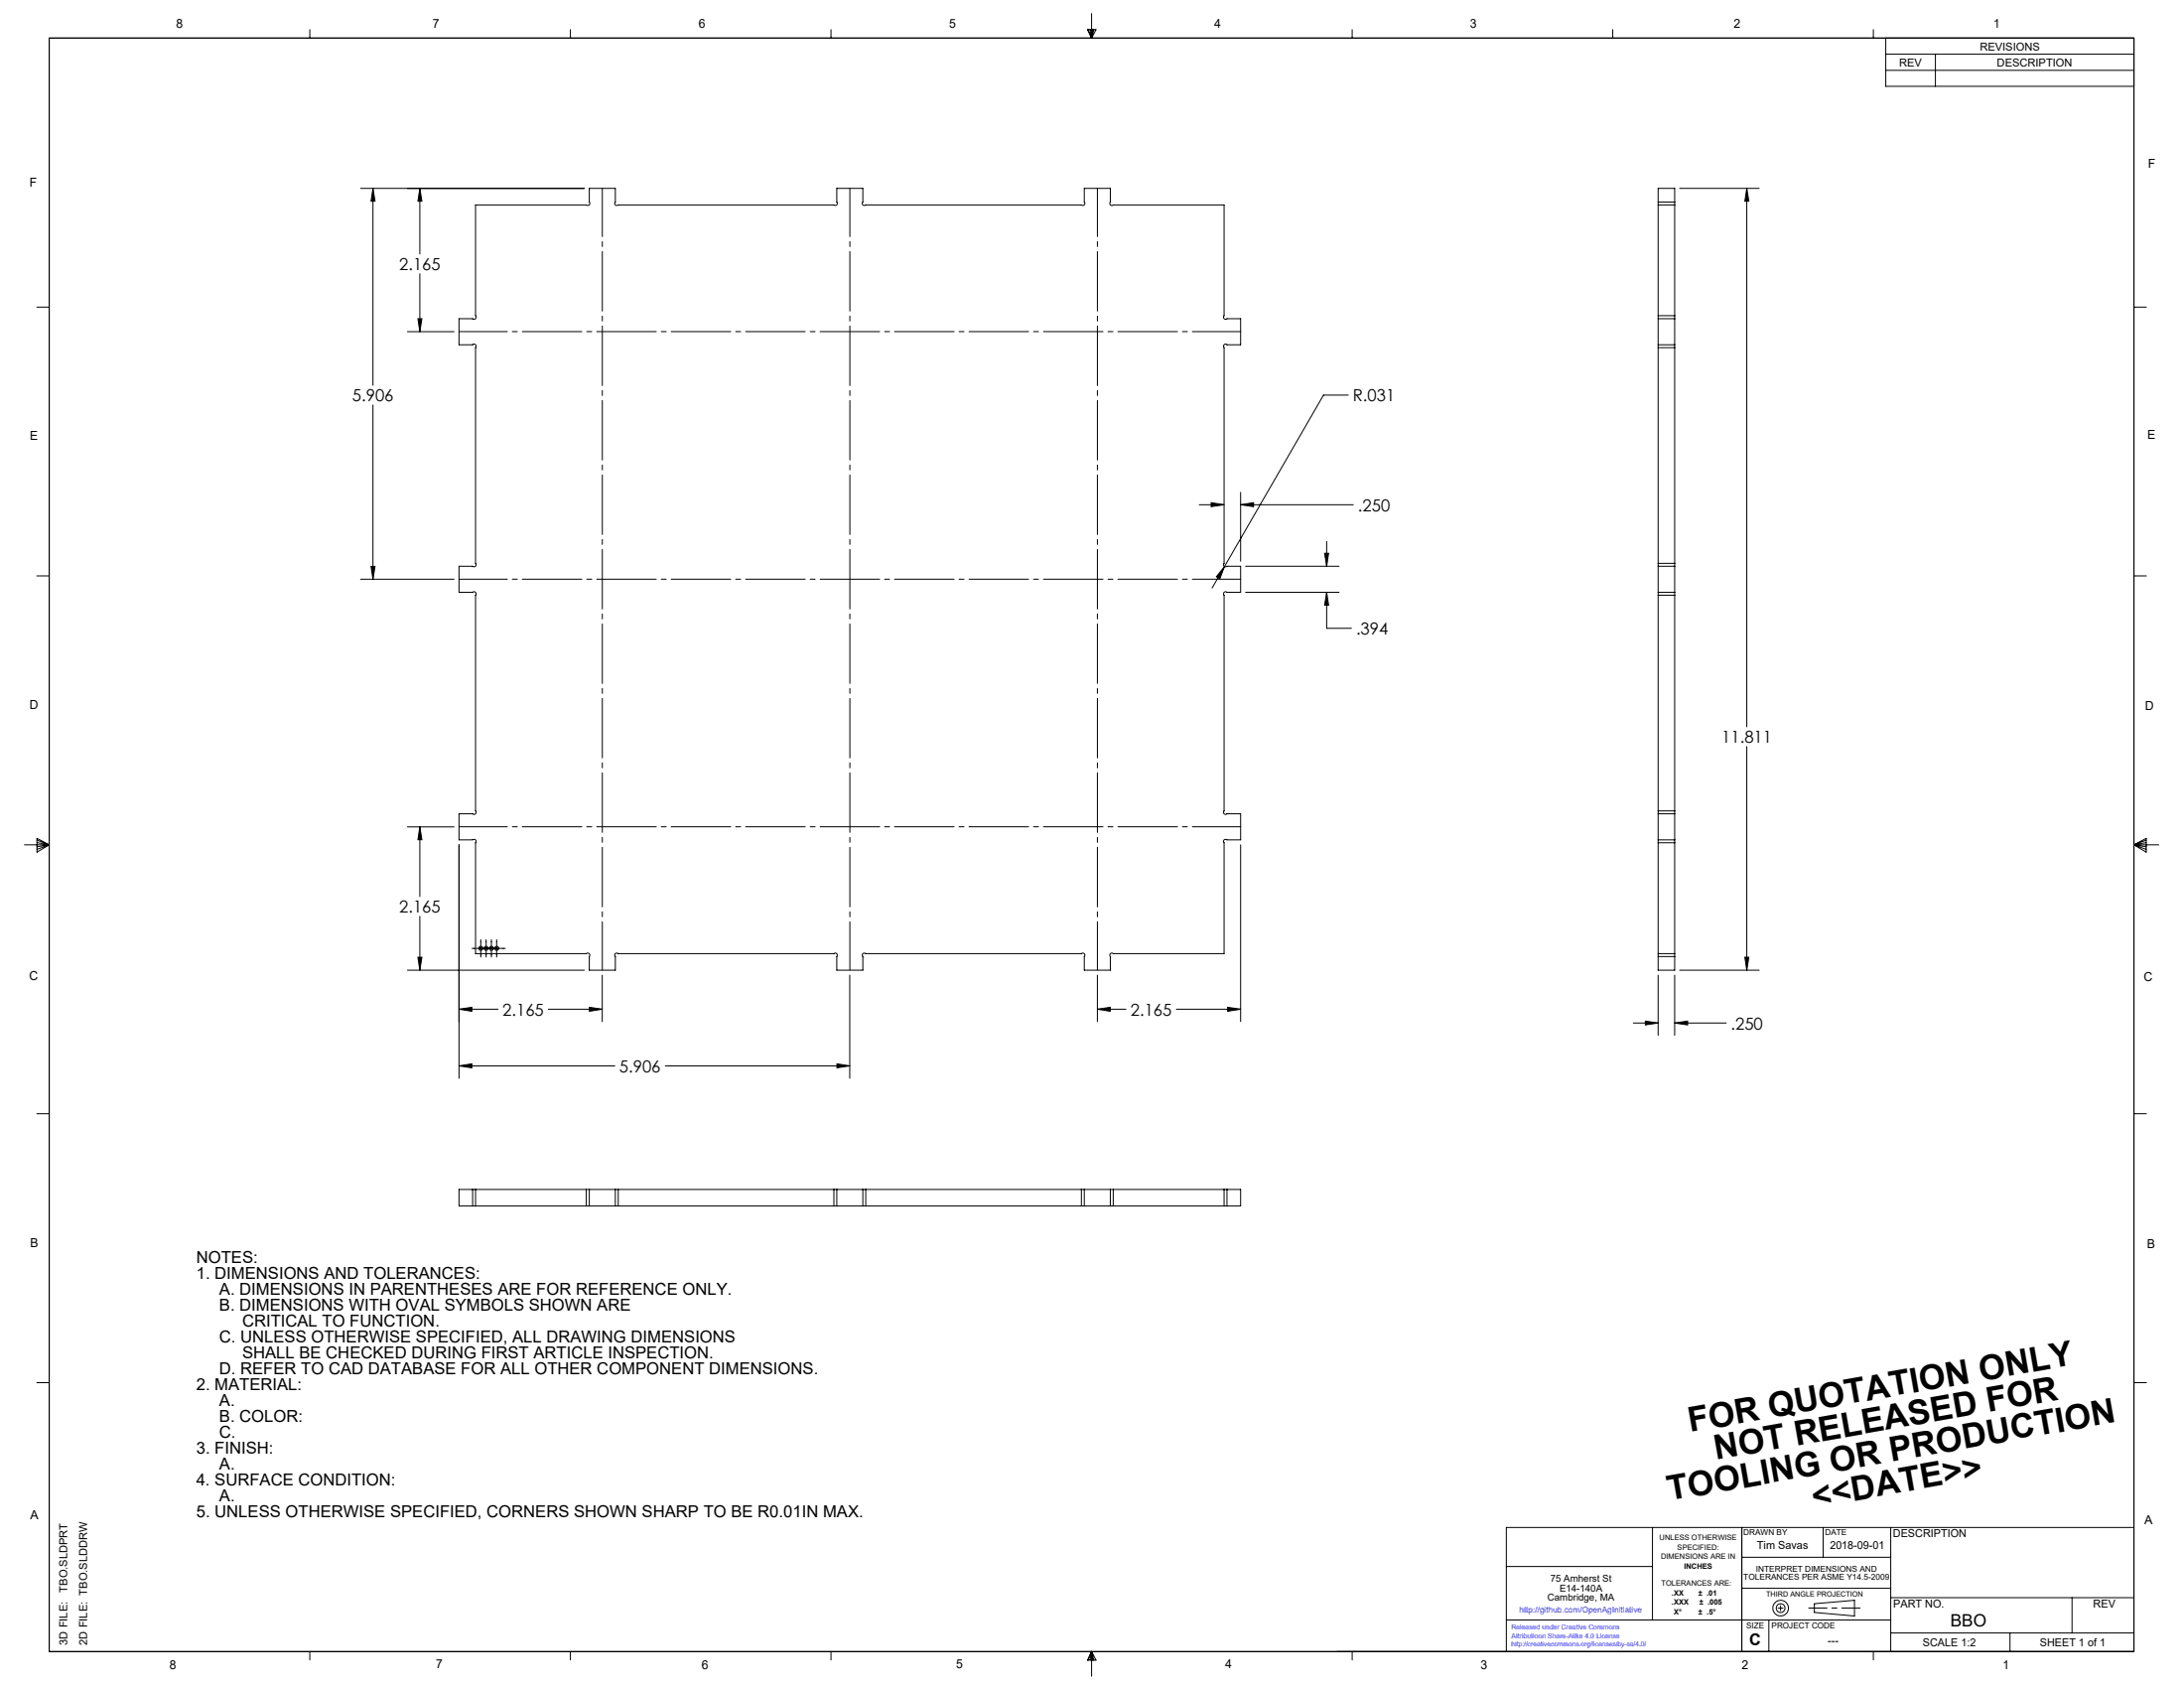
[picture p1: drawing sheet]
<svg xmlns="http://www.w3.org/2000/svg" width="559mm" height="432mm" viewBox="0 0 559 432" stroke-linecap="round" stroke-linejoin="round" font-family="sans-serif">
<g fill="none" stroke="#000" stroke-width=".25">
<path d="M12.6 9.7h533.4v412.8h-533.4zM79.3 7.6v2.1M145.9 7.6v2.1M212.6 7.6v2.1M278.2 7.6h2.2l-1.1 2.1zM278.4 7.6l.9 2.1M278.9 7.6l.4 2.1M279.3 3.5v6.2M279.6 7.6l-.3 2.1M279.9 7.6l-.6 2.1M346 7.6v2.1M412.6 7.6v2.1"/>
<path d="M479.3 7.6v2.1M482.5 9.7v12.4h63.5M482.5 18h63.5M482.5 13.9h63.5M495.2 13.9v8.2M92.3 48.2h57.2M95.4 48.2v50.4M95.4 48.2l.6 3.3h-1.1zM107.4 48.2v16.8M107.4 48.2l.5 3.3h-1zM121.7 52.4h28.3a.54 .54 0 0 0 .8 0 .54 .54 0 0 0 0-.7v-3.5h6.6v3.5a.52 .52 0 0 0 0 .7 .52 .52 0 0 0 .8 0h55.2a.52 .52 0 0 0 .7 0 .52 .52 0 0 0 0-.7v-3.5h6.7v3.5a.52 .52 0 0 0 0 .7 .52 .52 0 0 0 .7 0h55.2a.52 .52 0 0 0 .7 0 .52 .52 0 0 0 0-.7v-3.5h6.7v3.5a.52 .52 0 0 0 0 .7 .52 .52 0 0 0 .7 0h28.4v28.4a.54 .54 0 0 0 0 .7 .54 .54 0 0 0 .7 0h3.5v6.7h-3.5a.52 .52 0 0 0-.7 0 .52 .52 0 0 0 0 .7v55.2a.52 .52 0 0 0 0 .8 .52 .52 0 0 0 .7 0h3.5v6.6h-3.5a.52 .52 0 0 0-.7 0 .52 .52 0 0 0 0 .8v55.1a.52 .52 0 0 0 0 .8 .52 .52 0 0 0 .7 0h3.5v6.6h-3.5a.52 .52 0 0 0-.7 0 .52 .52 0 0 0 0 .8v28.3h-28.4a.52 .52 0 0 0-.7 0 .52 .52 0 0 0 0 .8v3.5h-6.7v-3.5a.52 .52 0 0 0 0-.8 .52 .52 0 0 0-.7 0h-55.2a.52 .52 0 0 0-.7 0 .52 .52 0 0 0 0 .8v3.5h-6.7v-3.5a.52 .52 0 0 0 0-.8 .52 .52 0 0 0-.7 0h-55.2a.52 .52 0 0 0-.8 0 .52 .52 0 0 0 0 .8v3.5h-6.6v-3.5a.54 .54 0 0 0 0-.8 .54 .54 0 0 0-.8 0h-28.3v-28.3a.52 .52 0 0 0 0-.8 .52 .52 0 0 0-.8 0h-3.5v-6.6h3.5a.52 .52 0 0 0 .8 0 .52 .52 0 0 0 0-.8v-55.1a.52 .52 0 0 0 0-.8 .52 .52 0 0 0-.8 0h-3.5v-6.6h3.5a.52 .52 0 0 0 .8 0 .52 .52 0 0 0 0-.8v-55.2a.52 .52 0 0 0 0-.7 .52 .52 0 0 0-.8 0h-3.5v-6.7h3.5a.54 .54 0 0 0 .8 0 .54 .54 0 0 0 0-.7zM424.3 51.7v.7"/>
<path d="M424.3 51.7v-3.5h4.2v3.5M424.3 52.4v28.4M424.3 52.4h4.2M424.3 51.7h4.2M428.5 51.7v.7M428.5 52.4v28.4M429.8 48.2h20.3M446.9 48.2l.6 3.3h-1.1zM446.9 48.2v137.7M9.4 78.6h3.2M107.4 70v14.8M546 78.6h3.2"/>
<path d="M104.2 84.8h12M106.9 81.5h1l-.5 3.3zM424.3 88.2v.7M424.3 80.8v.7M424.3 81.5v6.7M424.3 88.9v55.2M424.3 88.2h4.2M424.3 81.5h4.2M424.3 88.9h4.2M424.3 80.8h4.2M428.5 88.2v.7M428.5 80.8v.7"/>
<path d="M428.5 81.5v6.7M428.5 88.9v55.2M95.4 103.6v44.6M345 101.1h-6.4l-28.5 49.3M306.8 129.1h6.4M309.9 128.6l3.3 .5-3.3 .5zM317.4 129.1l3.3-.5v1zM317.4 125.9v17.7M317.4 129.1h28.9M339.4 138.5v6.4M9.4 147.3h3.2M92.3 148.2h23.9"/>
<path d="M94.9 144.9h1.1l-.6 3.3zM313.3 144.9l-1.2 3.2-.9-.6zM318.7 151.5h23.9M318.7 144.9h23.9M338.9 141.5h1l-.5 3.4zM339.4 151.5l.5 3.3h-1zM339.4 151.5v9.2h6.4M424.3 151.5v.8M424.3 144.1v.8M424.3 151.5h4.2M424.3 144.9h4.2M424.3 144.9v6.6"/>
<path d="M424.3 152.3v55.1M424.3 152.3h4.2M424.3 144.1h4.2M428.5 151.5v.8M428.5 144.1v.8M428.5 144.9v6.6M428.5 152.3v55.1M546 147.3h3.2M446.9 191v57.2M6.2 216.1h6.4M9.5 214.5l3.1 1.6-3.1 1.9zM9.5 214.9l3.1 1.2"/>
<path d="M9.5 215.5l3.1 .6M12.6 216.1l-3.1 1.2M12.6 216.1l-3.1 .5M104.2 211.5h12M107.4 211.5v17.8M107.4 211.5l.5 3.3h-1zM117.4 216.1v59.7M317.4 216.1v45.2M424.3 214.8v.8M424.3 207.4v.8M424.3 208.2v6.6M424.3 215.6v28.3"/>
<path d="M424.3 208.2h4.2M424.3 214.8h4.2M424.3 215.6h4.2M424.3 207.4h4.2M428.5 214.8v.8M428.5 207.4v.8M428.5 208.2v6.6M428.5 215.6v28.3M546 216.1h6.3M546 216.1l3.1 .5M546 216.1l3.1 1.2M546 216.1l3.1-1.6v3.5z"/>
<path d="M549.1 215.5l-3.1 .6M549.1 214.9l-3.1 1.2M107.4 234.4v13.8M104.2 248.2h45.3M106.9 244.9h1l-.5 3.3zM117.4 258.2h10M117.4 258.2l3.3-.5v1zM120.8 242.6h8.5M123 240.4v4.4M124.4 240.4v4.4M125.7 240.4v4.4M127.1 240.4v4.4"/>
<path d="M140.3 258.2h13.8M150.8 257.7l3.3 .5-3.3 .5zM154.1 249.4v11.9M217.4 249.4v26.4M280.8 258.2l3.3-.5v1zM280.8 258.2h7.3M280.8 249.4v11.9M301 258.2h16.4M314.1 257.7l3.3 .5-3.3 .5zM424.3 243.9v.8M424.3 244.7v3.5h4.2v-3.5M424.3 243.9h4.2"/>
<path d="M424.3 244.7h4.2M424.3 249.4v15.5M428.5 243.9v.8M428.5 249.4v15.5M429.8 248.2h20.3M446.4 244.9h1.1l-.6 3.3zM117.4 272.7h39.9M117.4 272.7l3.3-.6v1.1zM170.2 272.7h47.2M214.1 272.1l3.3 .6-3.3 .5zM417.9 261.7h6.4M421 261.2l3.3 .5-3.3 .5z"/>
<path d="M428.5 261.7l3.3-.5v1zM428.5 261.7h13.2M9.4 284.9h3.2M546 284.9h3.2M120.9 308.5h.8M120.9 304.3h.8M120.9 304.3h-3.5v4.2h3.5M120.9 304.3v4.2M121.7 304.3v4.2M121.7 308.5h28.3M121.7 304.3h28.3M150 308.5h.8"/>
<path d="M150 304.3h.8M150 304.3v4.2M150.8 304.3v4.2M150.8 308.5h6.6M150.8 304.3h6.6M157.4 308.5h.8M157.4 304.3h.8M157.4 304.3v4.2M158.2 308.5h55.2M158.2 304.3h55.2M158.2 304.3v4.2M213.4 308.5h.7"/>
<path d="M213.4 304.3h.7M213.4 304.3v4.2M214.1 304.3v4.2M214.1 308.5h6.7M214.1 304.3h6.7M220.8 308.5h.7M220.8 304.3h.7M220.8 304.3v4.2M221.5 308.5h55.2M221.5 304.3h55.2M221.5 304.3v4.2M276.7 308.5h.7"/>
<path d="M276.7 304.3h.7M276.7 304.3v4.2M277.4 304.3v4.2M277.4 308.5h6.7M277.4 304.3h6.7M284.1 308.5h.7M284.1 304.3h.7M284.1 304.3v4.2M284.8 308.5h28.4M284.8 304.3h28.4M284.8 304.3v4.2M313.2 308.5h.7"/>
<path d="M313.2 304.3h.7M313.2 304.3v4.2M313.9 304.3h3.5v4.2h-3.5M313.9 304.3v4.2M9.4 353.7h3.2M546 353.7h3.2M422.8 390.7v23.7M445.7 390.7v31.8M445.7 398.4h38.1M466.5 390.7v7.7M483.8 390.7v31.8M546 390.7h-160.6v31.8"/>
<path d="M385.4 400.7h37.4M385.4 414.4h98.4M445.7 406.3h38.1M452.6 414.4v8.1M454.9 411.4h1.3M455.6 410.7v1.3M464.2 410.2l10.3-.8v4l-10.3-.9zM483.8 408.7h62.2M483.8 417.7h62.2M514.3 417.7v4.8M530.2 408.7v9M79.3 422.5v2.1"/>
<path d="M145.9 422.5v2.1M212.6 422.5v2.1M279.3 422.5v6.3M279.3 422.5l1.1 2.2h-2.2zM279.3 422.5l.6 2.2M279.3 422.5l-.9 2.2M279.3 422.5l-.4 2.2M279.3 422.5l.3 2.2M346 422.5v2.1M479.3 422.5v2.1"/>
<circle cx="123" cy="242.6" r=".52"/>
<circle cx="124.4" cy="242.6" r=".53"/>
<circle cx="125.7" cy="242.6" r=".53"/>
<circle cx="127.1" cy="242.6" r=".52"/>
<circle cx="455.6" cy="411.4" r="1.13"/>
<circle cx="455.6" cy="411.4" r="2.01"/>
</g>
<path d="M462.8 411.3h13.1" fill="none" stroke="#000" stroke-width=".25" stroke-dasharray="15.2 1.3 1.3 1.3" stroke-dashoffset="10.6"/>
<path d="M154.1 48.2v200M217.4 48.2v200M280.8 48.2v200M117.4 84.8h200M117.4 148.2h200M117.4 211.5h200" fill="none" stroke="#000" stroke-width=".25" stroke-dasharray="15.2 1.3 1.3 1.3" stroke-dashoffset="2.9"/>
<g fill="#000">
<path d="M107.4 48.2l.5 3.3h-1zM106.9 81.5h1l-.5 3.3zM95.4 48.2l.6 3.3h-1.1zM94.9 144.9h1.1l-.6 3.3zM107.4 211.5l.5 3.3h-1zM106.9 244.9h1l-.5 3.3zM150.8 257.7l3.3 .5-3.3 .5zM117.4 258.2l3.3-.5v1zM214.1 272.1l3.3 .6-3.3 .5zM117.4 272.7l3.3-.6v1.1zM314.1 257.7l3.3 .5-3.3 .5zM280.8 258.2l3.3-.5v1z"/>
<path d="M339.4 151.5l.5 3.3h-1zM338.9 141.5h1l-.5 3.4zM309.9 128.6l3.3 .5-3.3 .5zM317.4 129.1l3.3-.5v1zM313.3 144.9l-2.1 2.6 .9 .6zM446.4 244.9h1.1l-.6 3.3zM446.9 48.2l.6 3.3h-1.1zM421 261.2l3.3 .5-3.3 .5zM428.5 261.7l3.3-.5v1z"/>
</g>
<g font-size="8.7">
<text x="432.4" y="366.3" transform="rotate(-10 432.4 366.3)">FOR QUOTATION ONLY</text>
<text x="439.1" y="373.5" transform="rotate(-10 439.1 373.5)">NOT RELEASED FOR</text>
<text x="427.1" y="383.9" transform="rotate(-10 427.1 383.9)">TOOLING OR PRODUCTION</text>
<text x="464.1" y="385.7" transform="rotate(-10 464.1 385.7)">&lt;&lt;DATE&gt;&gt;</text>
</g>
<text font-size="4.4" x="499.1" y="415.9">BBO</text>
<g font-size="4.2">
<text x="102.2" y="69.1">2.165</text>
<text x="90.2" y="102.7">5.906</text>
<text x="346.2" y="102.7">R.031</text>
<text x="347.5" y="130.7">.250</text>
<text x="347" y="162.3">.394</text>
<text x="440.5" y="190">11.811</text>
<text x="102.2" y="233.5">2.165</text>
<text x="128.6" y="259.8">2.165</text>
<text x="289.3" y="259.8">2.165</text>
<text x="442.8" y="263.3">.250</text>
<text x="158.5" y="274.2">5.906</text>
<text x="50.2" y="323">NOTES:</text>
<text x="50.2" y="327.1">1. DIMENSIONS AND TOLERANCES:</text>
<text x="56.1" y="335.2">B. DIMENSIONS WITH OVAL SYMBOLS SHOWN ARE</text>
<text x="56.1" y="331.1">A. DIMENSIONS IN PARENTHESES ARE FOR REFERENCE ONLY.</text>
<text x="62" y="339.3">CRITICAL TO FUNCTION.</text>
<text x="56.1" y="343.4">C. UNLESS OTHERWISE SPECIFIED, ALL DRAWING DIMENSIONS</text>
<text x="62" y="347.5">SHALL BE CHECKED DURING FIRST ARTICLE INSPECTION.</text>
<text x="56.1" y="351.5">D. REFER TO CAD DATABASE FOR ALL OTHER COMPONENT DIMENSIONS.</text>
<text x="50.2" y="355.6">2. MATERIAL:</text>
<text x="56.1" y="359.7">A.</text>
<text x="56.1" y="363.8">B. COLOR:</text>
<text x="50.2" y="371.9">3. FINISH:</text>
<text x="56.1" y="367.8">C.</text>
<text x="56.1" y="376">A.</text>
<text x="50.2" y="380.1">4. SURFACE CONDITION:</text>
<text x="50.2" y="388.2">5. UNLESS OTHERWISE SPECIFIED, CORNERS SHOWN SHARP TO BE R0.01IN MAX.</text>
<text x="56.1" y="384.2">A.</text>
<text x="447.6" y="420.8">C</text>
</g>
<g font-size="3.2">
<text x="45" y="7.2">8</text>
<text x="110.7" y="7.2">7</text>
<text x="178.8" y="7.2">6</text>
<text x="242.9" y="7.2">5</text>
<text x="310.7" y="7.1">4</text>
<text x="376.1" y="7.2">3</text>
<text x="443.6" y="7.2">2</text>
<text x="510" y="7.1">1</text>
<text x="7.6" y="47.7">F</text>
<text x="549.6" y="42.9">F</text>
<text x="7.7" y="112.6">E</text>
<text x="549.4" y="112.3">E</text>
<text x="7.6" y="181.3">D</text>
<text x="548.9" y="181.5">D</text>
<text x="7.5" y="250.8">C</text>
<text x="548.5" y="251">C</text>
<text x="7.8" y="319.1">B</text>
<text x="549.3" y="319.3">B</text>
<text x="7.8" y="388.7">A</text>
<text x="548.7" y="389.8">A</text>
<text x="43.4" y="426.8">8</text>
<text x="111.6" y="426.8">7</text>
<text x="179.5" y="426.8">6</text>
<text x="244.6" y="426.8">5</text>
<text x="313.5" y="426.8">4</text>
<text x="378.8" y="426.9">3</text>
<text x="445.7" y="426.9">2</text>
<text x="512.5" y="426.9">1</text>
</g>
<g font-size="2.8">
<text x="486" y="16.9">REV</text>
<text x="506.6" y="12.8">REVISIONS</text>
<text x="511" y="16.9">DESCRIPTION</text>
<text x="484.4" y="393.3">DESCRIPTION</text>
<text x="449.6" y="396.3">Tim Savas</text>
<text x="468.2" y="396.3">2018-09-01</text>
<text x="17.2" y="407.3" transform="rotate(-90 17.2 407.3)">TBO.SLDPRT</text>
<text x="484.4" y="411.2">PART NO.</text>
<text x="535.6" y="411.2">REV</text>
<text x="17.2" y="420.8" transform="rotate(-90 17.2 420.8)">3D FILE:</text>
<text x="22.3" y="420.8" transform="rotate(-90 22.3 420.8)">2D FILE: TBO.SLDDRW</text>
<text x="467.7" y="420.6">---</text>
<text x="492" y="421.1">SCALE 1:2</text>
<text x="521.9" y="421.2">SHEET 1 of 1</text>
</g>
<g font-size="2.5">
<text x="396.7" y="404.6">75 Amherst St</text>
<text x="399" y="407">E14-140A</text>
<text x="395.9" y="409.5">Cambridge, MA</text>
</g>
<g font-size="2.1">
<text x="446.1" y="392.7">DRAWN BY</text>
<text x="467" y="392.8">DATE</text>
<text x="446.1" y="404.1">TOLERANCES PER ASME Y14.5-2009</text>
<text x="449.3" y="402">INTERPRET DIMENSIONS AND</text>
<text x="446.8" y="416.5">SIZE</text>
<text x="453.3" y="416.5">PROJECT CODE</text>
</g>
<text font-size="2.1" fill="#00f" x="388.7" y="412.6">http://github.com/OpenAgInitiative</text>
<g font-size="1.9">
<text x="424.6" y="394">UNLESS OTHERWISE</text>
<text x="425" y="398.8">DIMENSIONS ARE IN</text>
<text x="429.2" y="396.4">SPECIFIED:</text>
<text x="430.9" y="401.2">INCHES</text>
<text x="425.1" y="405.8">TOLERANCES ARE:</text>
<text x="427.7" y="408.2">.XX</text>
<text x="427.7" y="410.5">.XXX</text>
<text x="428.3" y="412.9">X°</text>
<text x="434.6" y="408.2">± .01</text>
<text x="434.6" y="412.9">± .5°</text>
<text x="434.8" y="410.5">± .005</text>
<text x="451.9" y="408.3">THIRD ANGLE PROJECTION</text>
</g>
<g font-size="1.7" fill="#00f">
<text x="386.7" y="416.7">Released under Creative Commons</text>
<text x="386.7" y="419">Attributioon Share-Alike 4.0 License</text>
<text x="386.7" y="421.2">http://creativecommons.org/licenses/by-sa/4.0/</text>
</g>
</svg>
